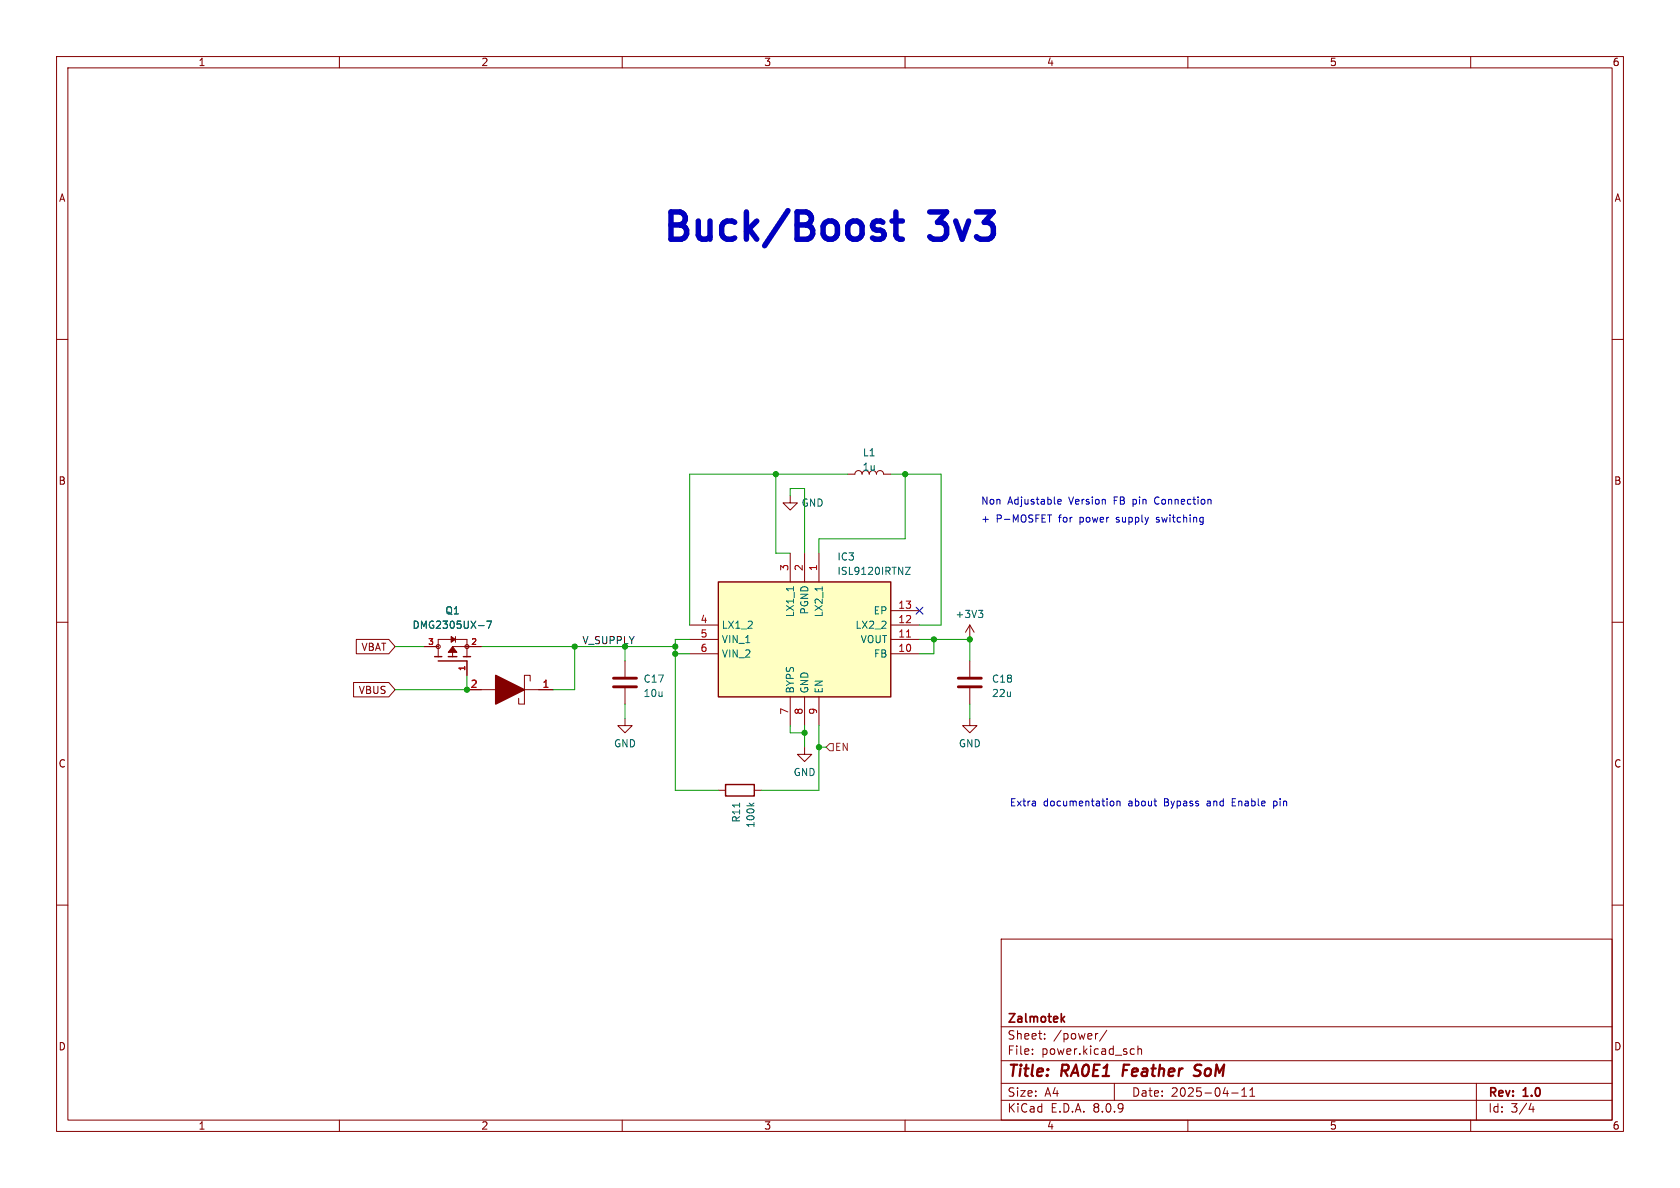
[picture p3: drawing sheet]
<svg xmlns="http://www.w3.org/2000/svg" width="297mm" height="210mm" viewBox="0 0 297 210" stroke-linecap="round" stroke-linejoin="round" font-family="sans-serif">
<g fill="none" stroke="#840000" stroke-width=".18">
<path d="M10 10h277v190h-277zM12 12h273v186h-273zM60 10v2M110 10v2M160 10v2M210 10v2M260 10v2M10 60h2M285 60h2M149.9 83.8h1.2a.64 .64 0 0 1 .7-.6 .64 .64 0 0 1 .6 .6M153.7 83.8a.64 .64 0 0 1 .6-.6 .64 .64 0 0 1 .6 .6 .64 .64 0 0 1 .7-.6 .64 .64 0 0 1 .6 .6h1.3M10 110h2"/>
<path d="M171.4 110.5l-.7 1.3M171.4 110.5v2.5M171.4 116.8v2.8M171.4 110.5l.8 1.3M285 110h2M82.5 121.9h5.1M92.7 121.9h5.1M93.7 120.4v-1h-1v5.1h-1v-1.1M171.4 127v1.3h1.3l-1.3 1.2-1.2-1.2h1.2M171.4 121.7v2.8M10 160h2M177 166h108v32h-108z"/>
<path d="M285 160h2M60 198v2M110 198v2M160 198v2M177 194.5h108M177 191.5h108M177 187.5h108M177 181.5h108M182.5 186.3v.1M182.5 185.5v.1M184.7 183.6v.1M184.7 182.8v.1"/>
<path d="M194.1 182.7l-.3 .1M195.7 182.1l-1.3 2M197 191.5v3M200.1 185.4l.4 .1M200.5 186.3l-.4 .1M201.2 185.5l.2-.1 .3 .1 .1 .9M201.2 184.9v1.5M210 198v2M217.7 193.2h1.2M219.5 193.8h.9M219.5 192.7l.5-.4v1.5M221 193.8h.8"/>
<path d="M221 192.7l.4-.4v1.5M260 198v2M261 191.5v6.5M270.7 195l-.4 1.1h.9M271 195.6v1"/>
</g>
<path d="M198.7 188.2l-.3 2M212.1 190a.85 .85 0 0 1-1.1 .1M212.1 188.2l-.7 .1a.46 .46 0 0 0-.2 .5 .46 .46 0 0 0 .3 .4l.6 .2" fill="none" stroke="#840000" stroke-width=".4"/>
<path d="M188.2 179.7l-.6 .6M187.8 180.1l.4 .6" fill="none" stroke="#840000" stroke-width=".3"/>
<path d="M173 107.9h.7l-.4 .5M173.5 108.4l.2 .2v.3l-.2 .3" fill="none" stroke="#006464" stroke-width=".18"/>
<path d="M169.4 119.9h4.1M169.4 121.4h4.1" fill="none" stroke="#840000" stroke-width=".51"/>
<path d="M87.6 119.4l5.1 2.5-5.1 2.6z" fill="#840000" stroke="#840000" stroke-width=".25"/>
<path d="M127 102.9h30.5v20.3h-30.5z" fill="#ffffc2"/>
<path d="M76.8 116.1h1.3M77.5 116.8h5M79.2 116.1h1.6M81.9 116.1h1.3M127 102.9h30.5v20.3h-30.5zM128.3 138.7h5v2h-5z" fill="none" stroke="#840000" stroke-width=".25"/>
<g fill="none" stroke="#840000" stroke-width=".18">
<path d="M139.7 87.6v1.3h1.3l-1.3 1.3-1.3-1.3h1.3M139.7 97.8v5.1M142.2 97.8v5.1M144.8 97.8v5.1M63 113h5.7l1.1 1.3-1.1 1.3h-5.7zM74.9 114.3h2.6M77.5 116.1v-3.1h5v3.1M80.5 112.5v1M82.5 116.8v2.6M85.1 114.3h-5.1v1.8M110.5 116.8v2.8M121.9 115.6h5.1"/>
<path d="M121.9 113h5.1M121.9 110.5h5.1M157.5 115.6h5.1M157.5 113h5.1M157.5 110.5h5.1M157.5 108h5.1M62.5 120.6h6.2l1.1 1.3-1.1 1.3h-6.2zM82.5 121.9h2.6M95.2 121.9h2.6M110.5 127v1.3h1.3l-1.3 1.2-1.3-1.2h1.3M110.5 121.7v2.8M127 139.7h1.3"/>
<path d="M133.3 139.7h1.3M139.7 123.2v5.1M142.2 132.1v1.3h1.3l-1.3 1.2-1.2-1.2h1.2M142.2 123.2v5.1M144.8 123.2v5.1"/>
<circle cx="77.5" cy="114.3" r=".36"/>
<circle cx="82.5" cy="114.3" r=".36"/>
</g>
<path d="M84.6 110.6h1M86.1 109.8h.8l-.5 1.3M140.3 103.7v.7M145.4 103.7v.7M160.1 100.3h.8l-.8 1.2h.8M130.8 142v.7M132.4 142l.5 .4M133.3 142l-.5 .3" fill="none" stroke="#006464" stroke-width=".18"/>
<path d="M160.3 112.6h.7" fill="none" stroke="#a90000" stroke-width=".18"/>
<g fill="#840000" stroke="#840000" stroke-width=".18">
<path d="M80 114.3l.8 1h-1.6z"/>
<path d="M79.8 112.5l.7 .5-.7 .5z"/>
</g>
<path d="M108.5 119.9h4M108.5 121.4h4" fill="none" stroke="#840000" stroke-width=".51"/>
<path d="M146.7 131.4h.6v1.3h-.6l-.7-.6z" fill="none" stroke="#725600" stroke-width=".18"/>
<g fill="none" stroke="#0000c2" stroke-width=".18">
<path d="M185.2 91h.7M187 88.7l.6-.1-.1-.3h-.3l-.2 .2 .1 .6h.4M204.4 87.9l-.3 .5 .3 .7M204.4 92.2l.1 .1M204.6 91.4l-.2 .2 .2 .3M196.5 141.6l.3 .1 .1 .2v.4l-.4 .2M197.5 141.7l.1-.1 .3 .1 .1 .8M197.5 141.6v.9M217.8 141.8h.5M218.4 141.2h-.6v1.3h.6M225.2 142.4l.3 .1M225.2 141.6v1.3"/>
<path d="M225.5 141.6l-.3 .1"/>
</g>
<path d="M157.7 39.1h1.8M158.4 37.5v4.1l.2 .5 .5 .2h.4" fill="none" stroke="#0000c2" stroke-width=".97"/>
<g fill="none" stroke="#009600" stroke-width=".18">
<path d="M137.2 83.8v14h2.5M139.7 87.6v-1.2h2.5v11.4M149.9 83.8h-28v26.7M157.5 83.8h8.9v26.7h-3.8M160 83.8v11.5h-15.2v2.5M69.8 114.3h5.1M82.5 119.4v2.5h-12.7M85.1 114.3h34.3M101.6 114.3v7.6h-3.8M110.5 114.3v2.5M119.4 115.6h2.5M121.9 113h-2.5v26.7h7.6"/>
<path d="M162.6 113h8.8v3.8M165.1 113v2.6h-2.5M110.5 124.5v2.5M139.7 128.3v1.2h2.5M142.2 128.3v3.8M144.8 128.3v11.4h-10.2M144.8 132.1h1.2M171.4 124.5v2.5"/>
</g>
<path d="M162 107.3l1.2 1.3M163.2 107.3l-1.2 1.3" fill="none" stroke="#000084" stroke-width=".18"/>
<g fill="#009600" stroke="#009600" stroke-width=".18">
<circle cx="101.6" cy="114.3" r=".46"/>
<circle cx="165.1" cy="113" r=".46"/>
<circle cx="171.4" cy="113" r=".46"/>
<circle cx="144.8" cy="132.1" r=".46"/>
<circle cx="119.4" cy="115.6" r=".46"/>
<circle cx="119.4" cy="114.3" r=".46"/>
<circle cx="82.5" cy="121.9" r=".46"/>
<circle cx="142.2" cy="129.5" r=".46"/>
<circle cx="160" cy="83.8" r=".46"/>
<circle cx="137.2" cy="83.8" r=".46"/>
</g>
<g font-size="6.7" fill="#0000c2">
<text x="116.8" y="42.9">Buck/Boost</text>
<text x="165" y="42.9">3v3</text>
</g>
<g font-size="2.8" fill="#840000">
<text x="178" y="190.9">Title:</text>
<text x="187.7" y="190.9">RA0E1</text>
<text x="199.3" y="190.9">Feather</text>
<text x="212.8" y="190.9">SoM</text>
</g>
<g font-size="2.1" fill="#840000">
<text x="178" y="184">Sheet:</text>
<text x="178" y="181.2">Zalmotek</text>
<text x="186.2" y="184">/power/</text>
<text x="178" y="186.7">File:</text>
<text x="184.1" y="186.7">power.kicad_sch</text>
<text x="178" y="196.9">KiCad</text>
<text x="178" y="194.1">Size:</text>
<text x="184.7" y="194.1">A4</text>
<text x="185.7" y="196.9">E.D.A.</text>
<text x="193.3" y="196.9">8.0.9</text>
<text x="200" y="194.1">Date:</text>
<text x="207" y="194.1">2025-04-11</text>
<text x="263" y="194.3">Rev:</text>
<text x="263" y="196.9">Id:</text>
<text x="267.1" y="196.9">3/4</text>
<text x="269.4" y="194.3">1.0</text>
</g>
<g font-size="1.8" fill="#840000">
<text x="35" y="11.9">1</text>
<text x="85" y="11.9">2</text>
<text x="135" y="11.9">3</text>
<text x="185" y="11.9">4</text>
<text x="235" y="11.9">5</text>
<text x="285" y="11.9">6</text>
<text x="10.3" y="35.9">A</text>
<text x="285.3" y="35.9">A</text>
<text x="10.3" y="85.9">B</text>
<text x="285.3" y="85.9">B</text>
<text x="63.8" y="115.3">VBAT</text>
<text x="63.3" y="122.9">VBUS</text>
<text x="10.3" y="135.9">C</text>
<text x="285.3" y="135.9">C</text>
<text x="10.3" y="185.9">D</text>
<text x="285.3" y="185.9">D</text>
<text x="35" y="199.9">1</text>
<text x="85" y="199.9">2</text>
<text x="135" y="199.9">3</text>
<text x="185" y="199.9">4</text>
<text x="235" y="199.9">5</text>
<text x="285" y="199.9">6</text>
</g>
<g font-size="1.8" fill="#006464">
<text x="152.4" y="83.4">1u</text>
<text x="152.4" y="80.9">L1</text>
<text x="141.6" y="89.8">GND</text>
<text x="147.9" y="99.3">IC3</text>
<text x="147.9" y="101.8">ISL9120IRTNZ</text>
<text x="72.8" y="111.4">DMG2305UX-7</text>
<text x="78.6" y="108.8">Q1</text>
<text x="127.5" y="111.4">LX1_2</text>
<text x="127.5" y="113.9">VIN_1</text>
<text x="140.6" y="109.2" transform="rotate(-90 140.6 109.2)">LX1_1</text>
<text x="143.1" y="108.7" transform="rotate(-90 143.1 108.7)">PGND</text>
<text x="145.6" y="109.2" transform="rotate(-90 145.6 109.2)">LX2_1</text>
<text x="151.1" y="111.4">LX2_2</text>
<text x="152.1" y="113.9">VOUT</text>
<text x="154.3" y="108.8">EP</text>
<text x="168.8" y="109.4">+3V3</text>
<text x="127.5" y="116.4">VIN_2</text>
<text x="154.4" y="116.4">FB</text>
<text x="113.7" y="120.9">C17</text>
<text x="113.7" y="123.4">10u</text>
<text x="140.6" y="122.7" transform="rotate(-90 140.6 122.7)">BYPS</text>
<text x="143.1" y="122.7" transform="rotate(-90 143.1 122.7)">GND</text>
<text x="145.6" y="122.7" transform="rotate(-90 145.6 122.7)">EN</text>
<text x="175.3" y="120.9">C18</text>
<text x="175.3" y="123.4">22u</text>
<text x="108.5" y="132.3">GND</text>
<text x="140.2" y="137.4">GND</text>
<text x="169.4" y="132.3">GND</text>
<text x="131" y="145.5" transform="rotate(-90 131 145.5)">R11</text>
<text x="133.6" y="146.5" transform="rotate(-90 133.6 146.5)">100k</text>
</g>
<g font-size="1.8" fill="#0000c2">
<text x="173.4" y="89.3">Non</text>
<text x="178.2" y="89.3">Adjustable</text>
<text x="189.1" y="89.3">Version</text>
<text x="197.2" y="89.3">FB</text>
<text x="200.7" y="89.3">pin</text>
<text x="204.8" y="89.3">Connection</text>
<text x="173.4" y="92.5">+</text>
<text x="176.1" y="92.5">P-MOSFET</text>
<text x="187.3" y="92.5">for</text>
<text x="191.1" y="92.5">power</text>
<text x="197.8" y="92.5">supply</text>
<text x="205.1" y="92.5">switching</text>
<text x="178.4" y="142.6">Extra</text>
<text x="184.4" y="142.6">documentation</text>
<text x="199.6" y="142.6">about</text>
<text x="206.1" y="142.6">Bypass</text>
<text x="213.8" y="142.6">and</text>
<text x="218.5" y="142.6">Enable</text>
<text x="226" y="142.6">pin</text>
</g>
<g font-size="1.8" fill="#a90000">
<text x="139.4" y="101" transform="rotate(-90 139.4 101)">3</text>
<text x="142" y="101" transform="rotate(-90 142 101)">2</text>
<text x="144.5" y="101" transform="rotate(-90 144.5 101)">1</text>
<text x="158.7" y="107.7">13</text>
<text x="123.8" y="110.2">4</text>
<text x="123.8" y="112.8">5</text>
<text x="158.7" y="112.8">11</text>
<text x="158.7" y="110.2">12</text>
<text x="123.8" y="115.3">6</text>
<text x="158.7" y="115.3">10</text>
<text x="83.1" y="121.7">2</text>
<text x="95.8" y="121.7">1</text>
<text x="139.4" y="126.4" transform="rotate(-90 139.4 126.4)">7</text>
<text x="142" y="126.4" transform="rotate(-90 142 126.4)">8</text>
<text x="144.5" y="126.4" transform="rotate(-90 144.5 126.4)">9</text>
</g>
<text font-size="1.8" fill="#009600" x="102.9" y="114">V_SUPPLY</text>
<text font-size="1.8" fill="#725600" x="147.5" y="132.9">EN</text>
<g font-size="1.4" fill="#a90000">
<text x="75.6" y="114">3</text>
<text x="82.3" y="118.7" transform="rotate(-90 82.3 118.7)">1</text>
<text x="83.2" y="114">2</text>
</g>
</svg>
